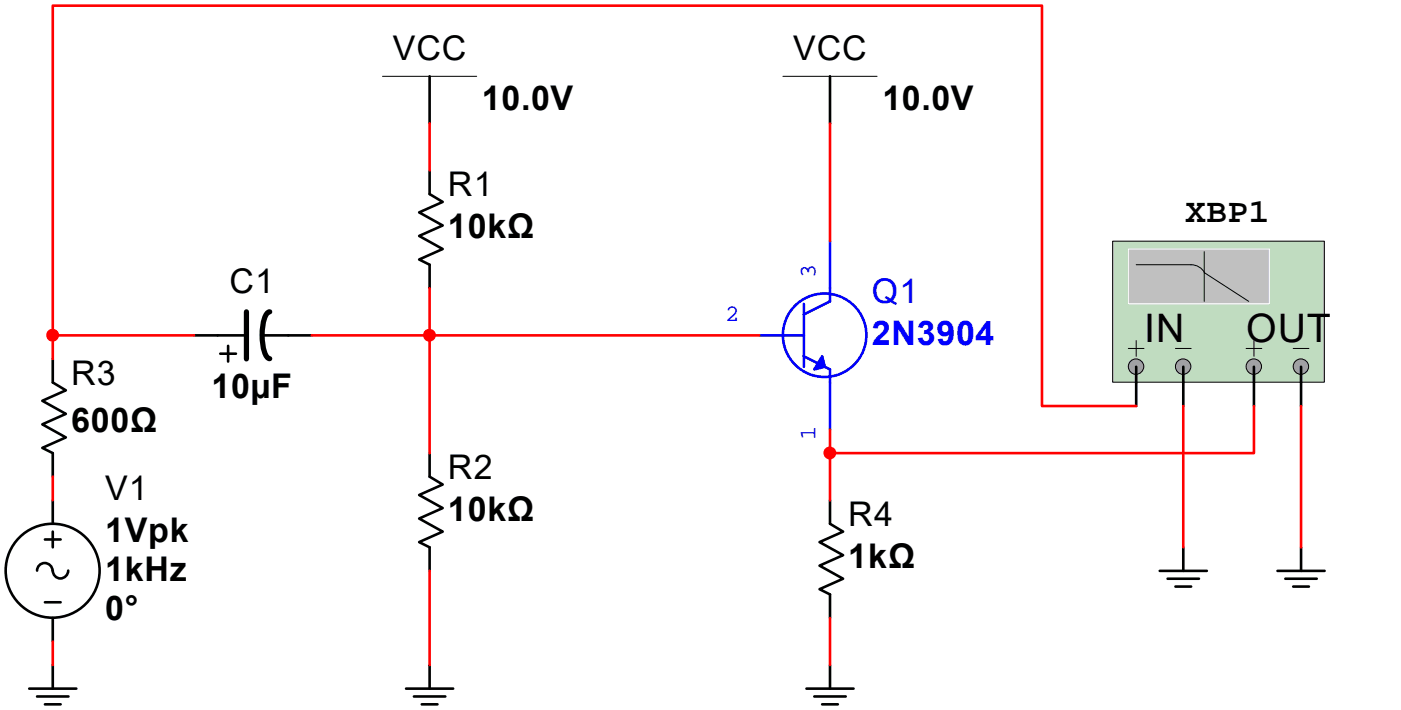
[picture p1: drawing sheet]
<svg xmlns="http://www.w3.org/2000/svg" width="113mm" height="57mm" viewBox="0 0 113 57" stroke-linecap="round" stroke-linejoin="round" font-family="sans-serif">
<g fill="none" stroke="#000" stroke-width=".21">
<path d="M34.7 13.8v1.9l1.1 .6-1.9 .9 1.9 1-1.9 .9 1.9 1-1.9 .9 .8 .4v1.9M34.7 6.2v3.8M67.1 6.2v3.8M4.3 29v1.9l1 .7-1.9 .8 1.9 1.1-1.9 .8 1.9 1.1-1.9 .8 .9 .5v1.9M15.7 27.1h4.2M17.8 28.6h1.3M18.5 28v1.2M21.2 27.1h4M34.7 36.7v1.9l1.1 .6-1.9 .8 1.9 1.1-1.9 .8 1.9 1.1-1.9 .9 .8 .4v1.9M2.4 55.7h3.8M3 56.3h2.5M3 46.2a.62 .62 0 0 1 .6-.7 .62 .62 0 0 1 .6 .7 .63 .63 0 0 0 .7 .6 .63 .63 0 0 0 .6-.6"/>
<path d="M3.6 57h1.3M3.6 43.6h1.3M3.6 48.7h1.3M4.3 40.5v1.9M4.3 43v1.3M4.3 50v1.9M4.3 53.8v1.9M32.8 55.7h3.9M33.5 56.3h2.5M34.1 57h1.3M34.7 53.8v1.9M65.2 55.7h3.8"/>
<path d="M65.9 56.3h2.5M66.5 57h1.3M67.1 40.5v1.9l1.1 .6-1.9 .9 1.9 1-1.9 .9 1.9 1-1.9 .9 .8 .4v1.9M67.1 53.8v1.9"/>
<circle cx="4.3" cy="46.2" r="3.8"/>
</g>
<path d="M19.9 25.2v3.8M21.8 25.2a1.36 1.36 0 0 0-.6 1.3 4 4 0 0 0 .4 2.4l.2 .1" fill="none" stroke="#000" stroke-width=".42"/>
<path d="M30.9 6.2h7.7M63.3 6.2h7.6" fill="none" stroke="#000" stroke-width=".08"/>
<g fill="none" stroke="#00f" stroke-width=".21">
<path d="M63.3 27.1h1.7M65 24.6v5.1M65 28.8l2.1 1.1v1M67.1 23.3v1.1l-2.1 1"/>
<circle cx="66.7" cy="27.1" r="3.4"/>
</g>
<path d="M66.5 28.8l.2 .9-.8 .2z" fill-rule="evenodd" fill="#00f" stroke="#00f" stroke-width=".21"/>
<path d="M67.1 19.5v3.8" fill="none" stroke="#00f" stroke-width=".21"/>
<path d="M61.4 27.1h1.9" fill="none" stroke="#00f" stroke-width=".21"/>
<path d="M67.1 30.9v3.8" fill="none" stroke="#00f" stroke-width=".21"/>
<path d="M34.7 10v3.8M67.1 10v9.5M4.3 38.6v1.9M25.2 27.1h9.5M34.7 23.3v13.4M4.3 51.9v1.9M34.7 46.2v7.6M67.1 50v3.8" fill="none" stroke="#f00" stroke-width=".21"/>
<circle cx="34.7" cy="27.1" r=".42" fill="#f00" stroke="#f00" stroke-width=".21"/>
<path d="M90 19.5h17.1v11.4h-17.1z" fill="#c0dcc0"/>
<path d="M90 19.5h17.1v11.4h-17.1z" fill="none" stroke="#000" stroke-width=".08"/>
<path d="M91.3 20.2h11.4v4.4h-11.4z" fill="#c0c0c0"/>
<path d="M91.3 20.1h11.4v4.5h-11.4z" fill="none" stroke="#fff" stroke-width=".08"/>
<path d="M91.9 21.4h4.4a1.23 1.23 0 0 1 1.1 .7M97.4 22l3.6 2.4M97.4 20.4v4" fill="none" stroke="#000" stroke-width=".08"/>
<circle cx="91.9" cy="29.7" r=".62" fill="#a0a0a4" stroke="#000" stroke-width=".08"/>
<path d="M91.9 29.7v1.2" fill="none" stroke="#000" stroke-width=".21"/>
<path d="M91.3 28.2h1.2" fill="none" stroke="#000" stroke-width=".08"/>
<circle cx="95.7" cy="29.7" r=".62" fill="#a0a0a4" stroke="#000" stroke-width=".08"/>
<path d="M95.7 29.7v1.2" fill="none" stroke="#000" stroke-width=".21"/>
<path d="M95.1 28.2h1.2" fill="none" stroke="#000" stroke-width=".08"/>
<circle cx="101.4" cy="29.7" r=".62" fill="#a0a0a4" stroke="#000" stroke-width=".08"/>
<path d="M101.4 29.7v1.2" fill="none" stroke="#000" stroke-width=".21"/>
<path d="M100.8 28.2h1.3" fill="none" stroke="#000" stroke-width=".08"/>
<circle cx="105.2" cy="29.7" r=".62" fill="#a0a0a4" stroke="#000" stroke-width=".08"/>
<path d="M91.9 30.9v1.9M95.7 30.9v1.9M101.4 30.9v1.9M105.2 29.7v3.1M93.8 46.2h3.8M94.4 46.8h2.6M95.1 47.4h1.2M95.7 44.3v1.9M103.3 46.2h3.8M104 46.8h2.5M104.6 47.4h1.3M105.2 44.3v1.9" fill="none" stroke="#000" stroke-width=".21"/>
<path d="M91.9 27.6v1.2M101.4 27.6v1.2M104.6 28.2h1.3" fill="none" stroke="#000" stroke-width=".08"/>
<path d="M4.3 27.1v-26.6h80v32.3h7.6M15.7 27.1h-11.4v1.9M34.7 27.1h26.7M67.1 36.7v3.8M95.7 32.8v11.5M101.4 32.8v3.9h-34.3v-2M105.2 32.8v11.5" fill="none" stroke="#f00" stroke-width=".21"/>
<g fill="#f00" stroke="#f00" stroke-width=".21">
<circle cx="4.3" cy="27.1" r=".42"/>
<circle cx="67.1" cy="36.6" r=".42"/>
</g>
<g font-size="3.2">
<text x="92.5" y="27.7">IN</text>
<text x="100.8" y="27.7">OUT</text>
</g>
<g font-size="2.8">
<text x="31.8" y="4.9">VCC</text>
<text x="64.1" y="4.9">VCC</text>
<text x="39" y="8.9">10.0V</text>
<text x="71.4" y="8.9">10.0V</text>
<text x="36.2" y="15.9">R1</text>
<text x="95.9" y="18">XBP1</text>
<text x="18.6" y="23.7">C1</text>
<text x="36.2" y="19.3">10kΩ</text>
<text x="5.8" y="31.1">R3</text>
<text x="5.8" y="34.9">600Ω</text>
<text x="17.1" y="32.2">10µF</text>
<text x="8.5" y="40.4">V1</text>
<text x="36.2" y="38.7">R2</text>
<text x="8.5" y="43.8">1Vpk</text>
<text x="8.5" y="47">1kHz</text>
<text x="36.2" y="42.1">10kΩ</text>
<text x="68.6" y="42.5">R4</text>
<text x="68.6" y="45.9">1kΩ</text>
<text x="8.5" y="50.1">0°</text>
</g>
<g font-size="2.8" fill="#00f">
<text x="70.5" y="24.5">Q1</text>
<text x="70.5" y="27.9">2N3904</text>
</g>
<g font-size="1.9" fill="#00f">
<text x="66" y="22.5" transform="rotate(-90 66 22.5)">3</text>
<text x="58.7" y="26">2</text>
<text x="66" y="35.6" transform="rotate(-90 66 35.6)">1</text>
</g>
</svg>
